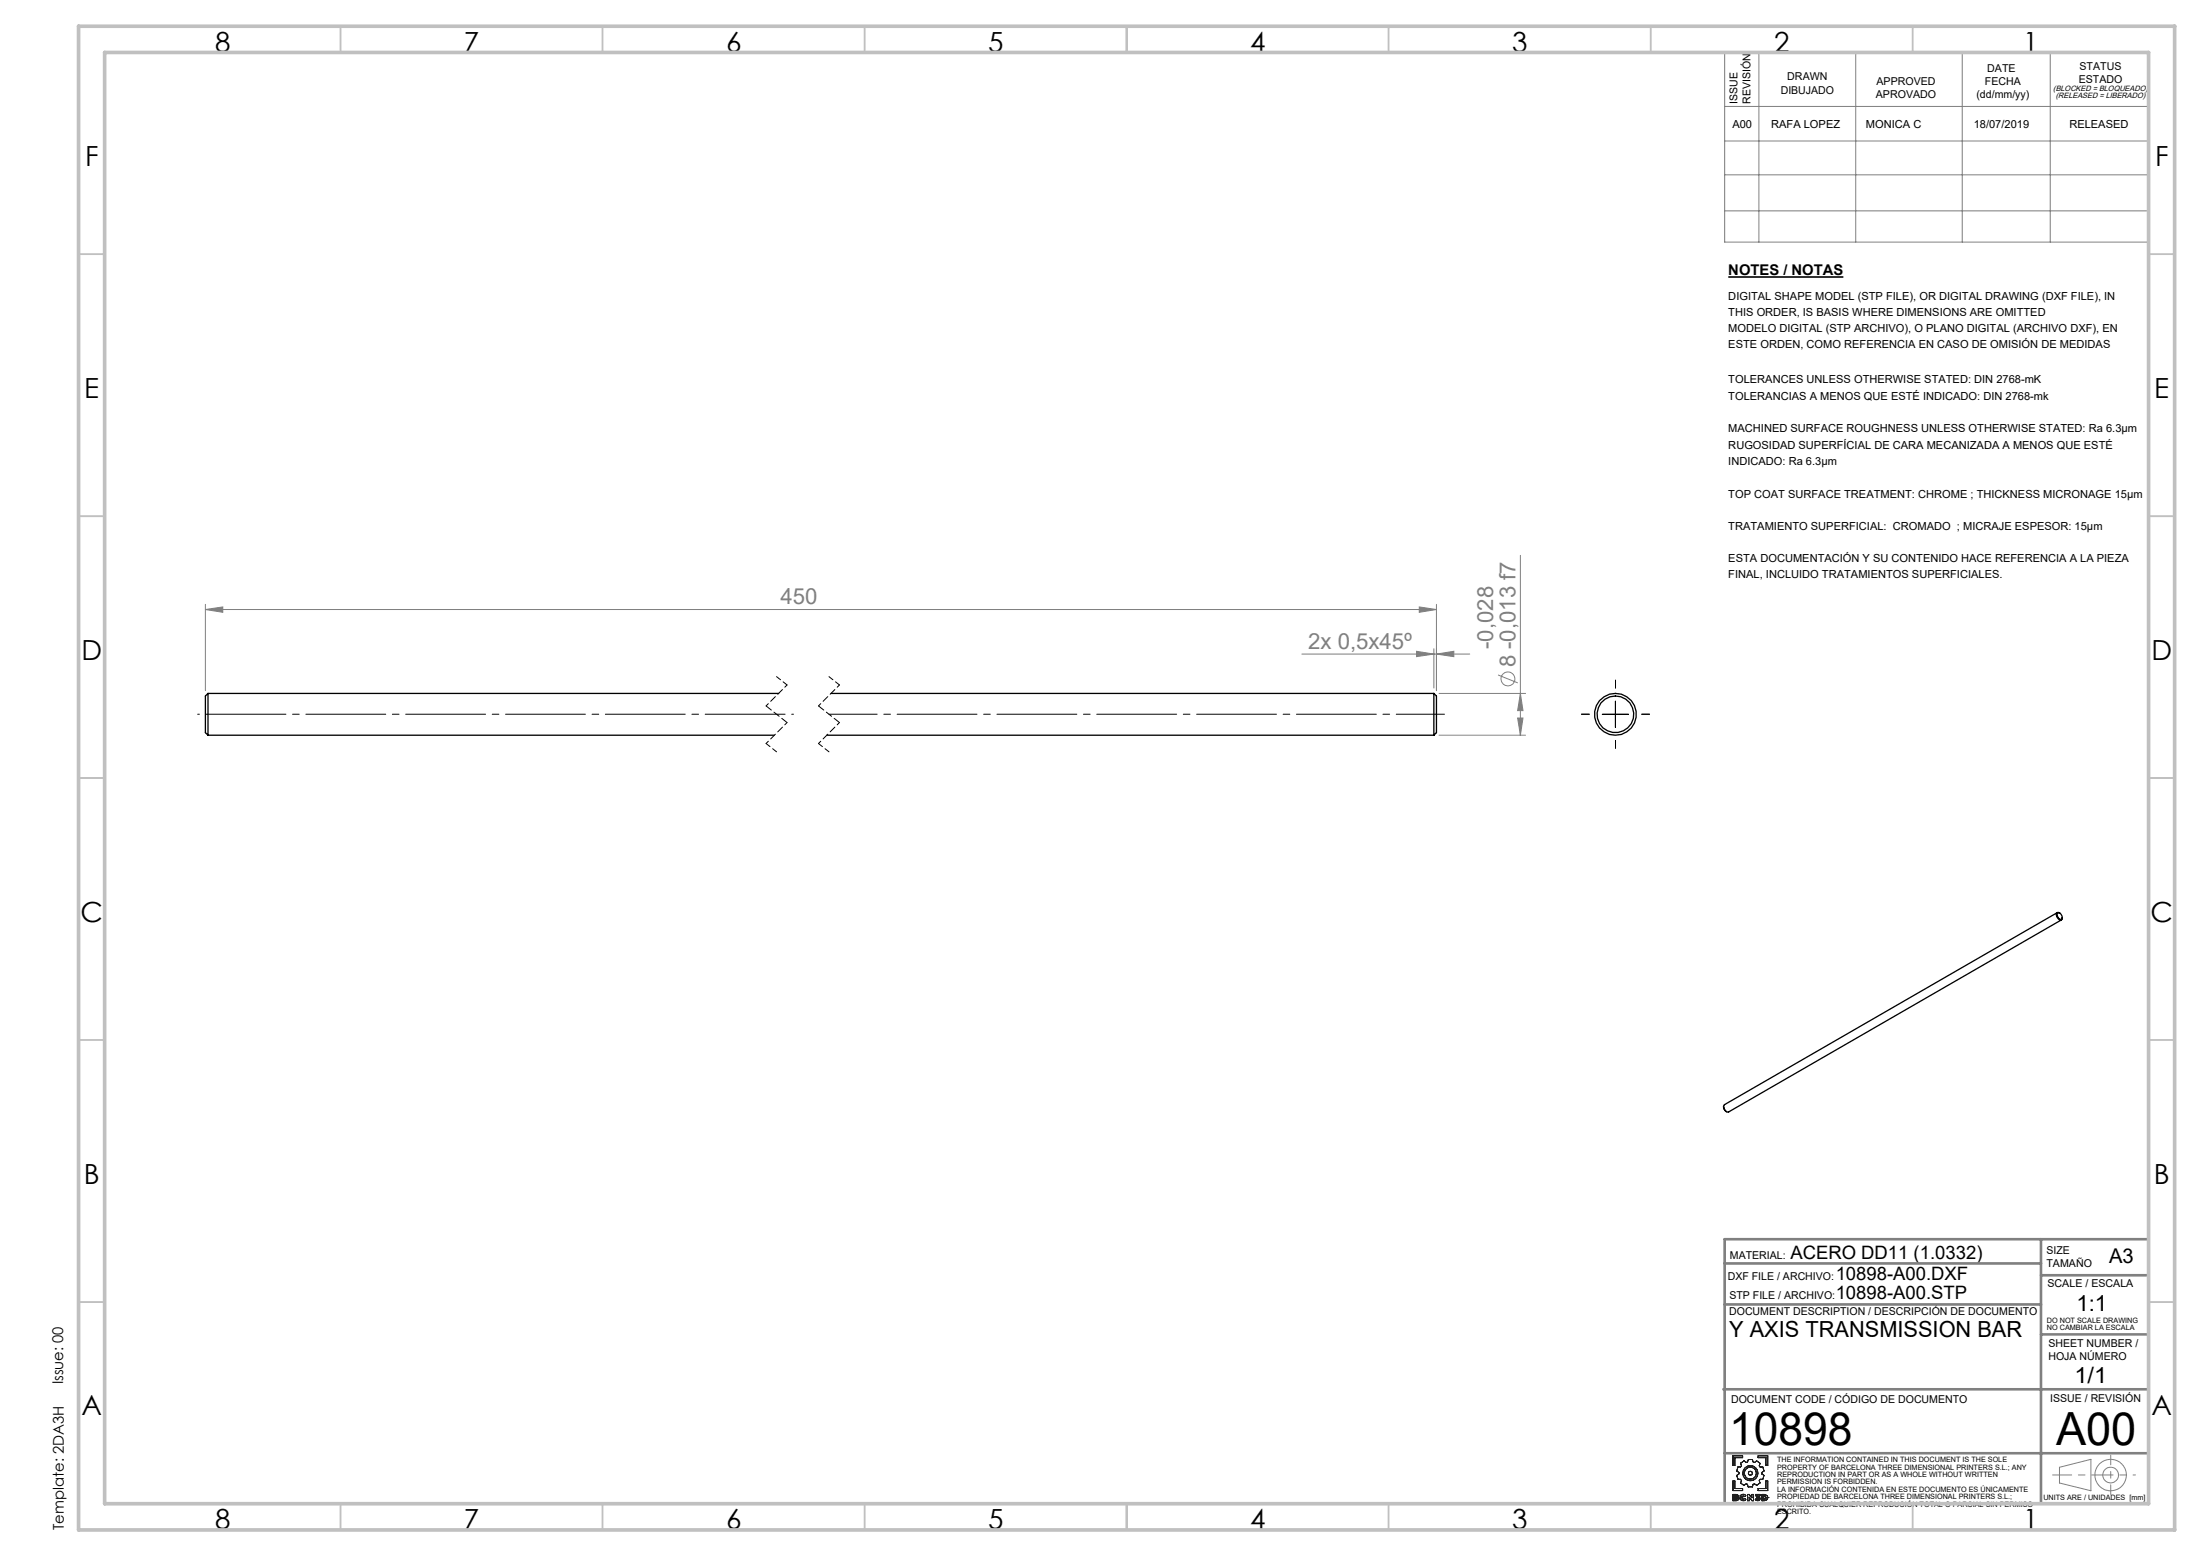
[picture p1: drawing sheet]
<svg xmlns="http://www.w3.org/2000/svg" width="420mm" height="297mm" viewBox="0 0 420 297" stroke-linecap="round" stroke-linejoin="round" font-family="sans-serif">
<path d="M329.8 52.9h22" fill="none" stroke="#000" stroke-width=".32"/>
<g fill="none" stroke="#808080" stroke-width=".19">
<path d="M329.1 10h80.9v36.2h-80.9zM335.6 10v36.2M354.1 10v36.2M374.4 10v36.2M391.2 10v36.2M329.1 20.3h80.9M329.1 26.9h80.9M329.1 33.4h80.9M329.1 40.2h80.9M39.2 116.3l3.3-.5v1.1zM39.2 115.4v16.4M39.2 116.3h234.9"/>
<path d="M270.8 115.8l3.3 .5-3.3 .6zM274.1 115.4v16.4M290.1 106v34.3M248.4 124.8h32.1M270.3 124.3l3.3 .5-3.3 .5zM273.6 123.8v7.5M274.1 124.8l3.3-.5v1zM274.6 132.4h16.5M285.9 128.8l3.7 1.5M289.6 137.1h1l-.5 3.2zM290.1 132.4l.5 3.2h-1zM274.6 140.3h16.5"/>
<path d="M393 280.1l6-1.6v6l-6-1.4z"/>
<circle cx="287.7" cy="129.6" r="1.32"/>
<circle cx="402.7" cy="281.6" r="3"/>
<circle cx="402.8" cy="281.5" r="1.49"/>
</g>
<g fill="none" stroke="#191924" stroke-width=".19">
<path d="M330.7 277.9h1.8v.3h-1.5v1.5h-.3zM332.1 279.3l.7-.5 .4 .3 .3-.1 .1-.4h.8l.1 .4 .3 .1 .4-.3 .7 .5-.2 .5 .2 .2h.5l.2 .8-.4 .3v.2l.4 .3-.2 .8h-.5l-.2 .2 .1 .5-.6 .4-.4-.3-.3 .1-.1 .5h-.8l-.2-.5-.2-.1-.4 .3-.7-.4 .2-.5-.2-.2h-.5l-.2-.8 .4-.3v-.2l-.4-.3 .2-.8h.5l.2-.2zM335.5 277.9h1.8v1.8h-.3v-1.5h-1.5zM330.7 282.7h.3v1.4h1.5v.4h-1.8zM331 285.5l.4 .1-.4 .1zM331 286l.4 .1-.4 .1zM331.3 285.3l.3 .1 .1 .1M331.3 285.3h.2l.2 .2M331.3 285.3h-.6v1.2l.9-.1 .2-.3M331.4 285.6h.1M331.4 286.1h.1M331.7 285.5l-.2 .3 .3 .3"/>
<path d="M331.7 285.5h.1M331.8 286.1h.1M332 285.9l.2 .3 .4 .3 .6-.3M332 285.9l.1 .3 .2 .2a.69 .69 0 0 0 .9-.2M332 285.9h.1M332.4 285.9l.1 .2 .2 .1 .2-.2M332.4 285.9l.1 .2 .4-.1M332.4 285.9h.1M332.9 285.7l-.2-.2-.3 .1v.3M332.9 285.7l-.4-.1-.1 .3M332.9 286l.3 .2M333.2 285.5l-.5-.3-.5 .2-.2 .5"/>
<path d="M333.2 285.5a.67 .67 0 0 0-1.1 0l-.1 .4M333.2 285.5l-.3 .2M333.5 285.3h.3l.5 .6v-.6h.3v1.2h-.3l-.5-.7v.7h-.3zM335.1 286l.3 .2 .2-.1-.2 .1zM335.1 286l-.2 .2M335.5 284.1h1.5v-1.4h.3v1.8h-1.8zM335.6 286.1l-.4-.2v-.2l.3-.2h-.5v-.2h.8v.2l-.2 .2 .3 .4M335.6 286.1h.1M335.9 286.1l-.2 .3-.3 .1-.5-.3M335.9 286.1l-.2 .3-.4 .1-.4-.3M335.9 286.1h.1M336.2 285.3h.5l.5 .2 .2 .4-.3 .4-.9 .2z"/>
<path d="M336.6 285.5l.3 .1v.5h-.3zM337 285.9h.1M337.4 285.9h.1"/>
<circle cx="334" cy="281.2" r=".39"/>
<circle cx="334" cy="281.2" r="1.45"/>
<circle cx="334" cy="281.2" r="1.14"/>
</g>
<path d="M303.3 136.3h-1.5M308.3 131.3v-1.5M313.3 136.3h1.5M308.3 141.3v1.5" fill="none" stroke="#000" stroke-width=".19" stroke-dasharray="15.2 1.3 1.3 1.3"/>
<path d="M151.4 136.3h-113.7" fill="none" stroke="#000" stroke-width=".19" stroke-dasharray="15.2 1.3 1.3 1.3" stroke-dashoffset="-1.6"/>
<path d="M275.6 136.3h-117.4" fill="none" stroke="#000" stroke-width=".19" stroke-dasharray="15.2 1.3 1.3 1.3" stroke-dashoffset="6"/>
<path d="M305.8 136.3h5M308.3 133.8v5" fill="none" stroke="#000" stroke-width=".19"/>
<path d="M148.2 129.2l2 1.5M158.2 129.2l2 1.5M146.2 141.9l2 1.6M156.2 141.9l2 1.6" fill="none" stroke="#000" stroke-width=".19" stroke-dasharray="1.3 .6" stroke-dashoffset=".3"/>
<path d="M150.2 130.7l-4 4M150.2 137.9l-4 4M160.2 130.7l-4 4M160.2 137.9l-4 4" fill="none" stroke="#000" stroke-width=".19" stroke-dasharray="1.3 .6" stroke-dashoffset=".7"/>
<path d="M146.2 134.7l4 3.2M156.2 134.7l4 3.2" fill="none" stroke="#000" stroke-width=".19" stroke-dasharray="1.3 .6"/>
<path d="M391.7 281.5h11.1" fill="none" stroke="#808080" stroke-width=".19" stroke-dasharray="15.2 1.3 1.3 1.3" stroke-dashoffset="11.6"/>
<path d="M402.8 281.5h4.7" fill="none" stroke="#808080" stroke-width=".19" stroke-dasharray="15.2 1.3 1.3 1.3" stroke-dashoffset="14.8"/>
<path d="M402.8 277.8v7.4" fill="none" stroke="#808080" stroke-width=".19" stroke-dasharray="15.2 1.3 1.3 1.3" stroke-dashoffset="13.4"/>
<path d="M329.1 236.5h80.9v50.5h-80.9zM389.5 236.5v50.5M329.1 249h60.4M329.1 241.2h60.4M389.5 243.4h20.5M389.5 254.7h20.5M328.9 265.2h81.1M329.1 277.4h80.9" fill="none" stroke="#808080" stroke-width=".5"/>
<g fill="none" stroke="#c0c0c0" stroke-width=".35">
<path d="M65 5v5M115 5v5M165 5v5M215 5v5M265 5v5M315 5v5M365 5v5M15 48.5h5M410 48.5h5M15 98.5h5M410 98.5h5M15 148.5h5"/>
<path d="M410 148.5h5M15 198.5h5M410 198.5h5M15 248.5h5M410 248.5h5M65 287v5M115 287v5M165 287v5M215 287v5M265 287v5M315 287v5M365 287v5"/>
</g>
<path d="M15 5h400v287h-400zM20 10h390v277h-390z" fill="none" stroke="#c0c0c0" stroke-width=".7"/>
<g fill="#808080">
<path d="M270.8 115.8l3.3 .5-3.3 .6zM39.2 116.3l3.3-.5v1.1zM274.1 124.8l3.3-.5v1zM270.3 124.3l3.3 .5-3.3 .5z"/>
<path d="M290.1 132.4l.5 3.2h-1zM289.6 137.1h1l-.5 3.2z"/>
</g>
<g fill="none" stroke="#000" stroke-width=".25">
<path d="M39.7 132.4v7.9M39.7 132.4l-.5 .5v6.9l.5 .5M39.7 132.4h108.9M158.6 132.4h115M273.6 132.4l.5 .5v6.9l-.5 .5M273.6 132.4v7.9M39.7 140.3h108M157.8 140.3h115.8M392.6 174.2l-63.5 36.7a.9 .9 0 0 0 .8 1.3l63.5-36.6M392.6 174.3a.79 .79 0 0 1 .8 1.2 .86 .86 0 0 1-.8-1.2zM393 174.3a.41 .41 0 0 0-.6 0 .41 .41 0 0 0 .1 .6 .68 .68 0 0 0 1 .6v-.3M328.9 211.2a1.19 1.19 0 0 0 .6 1"/>
<circle cx="308.3" cy="136.4" r="4"/>
<circle cx="308.3" cy="136.4" r="3.5"/>
</g>
<g font-size="8.7">
<text x="330" y="275.9">10898</text>
<text x="392.3" y="275.9">A00</text>
</g>
<g font-size="5.3">
<text x="41" y="9.9">8</text>
<text x="88.5" y="9.9">7</text>
<text x="138.5" y="9.9">6</text>
<text x="188.5" y="9.9">5</text>
<text x="238.5" y="9.9">4</text>
<text x="288.5" y="9.9">3</text>
<text x="338.5" y="9.9">2</text>
<text x="386" y="9.9">1</text>
<text x="16.2" y="31.7">F</text>
<text x="411.2" y="31.7">F</text>
<text x="16.1" y="75.9">E</text>
<text x="411.1" y="75.9">E</text>
<text x="15.5" y="125.9">D</text>
<text x="410.5" y="125.9">D</text>
<text x="15.4" y="175.9">C</text>
<text x="410.4" y="175.9">C</text>
<text x="16" y="225.9">B</text>
<text x="411" y="225.9">B</text>
<text x="15.5" y="270.2">A</text>
<text x="410.5" y="270.2">A</text>
<text x="41" y="291.9">8</text>
<text x="88.5" y="291.9">7</text>
<text x="138.5" y="291.9">6</text>
<text x="188.5" y="291.9">5</text>
<text x="238.5" y="291.9">4</text>
<text x="288.5" y="291.9">3</text>
<text x="338.5" y="291.9">2</text>
<text x="386" y="291.9">1</text>
</g>
<g font-size="4.2" fill="#808080">
<text x="148.9" y="115.4">450</text>
<text x="249.6" y="123.9">2x 0,5x45º</text>
<text x="285" y="123.9" transform="rotate(-90 285 123.9)">-0,028</text>
<text x="289.2" y="127.4" transform="rotate(-90 289.2 127.4)">8 -0,013 f7</text>
</g>
<g font-size="4.2">
<text x="396.2" y="250.3">1:1</text>
<text x="330" y="255.2">Y AXIS TRANSMISSION BAR</text>
<text x="395.8" y="264">1/1</text>
</g>
<text font-size="3.9" x="402.5" y="241.1">A3</text>
<g font-size="3.5">
<text x="341.7" y="240.4">ACERO DD11 (1.0332)</text>
<text x="350.3" y="244.3">10898-A00.DXF</text>
<text x="350.3" y="247.9">10898-A00.STP</text>
</g>
<g font-size="2.8">
<text x="329.8" y="52.6">NOTES / NOTAS</text>
<text x="12.1" y="264.2" transform="rotate(-90 12.1 264.2)">Issue: 00</text>
<text x="12.2" y="292" transform="rotate(-90 12.2 292)">Template: 2DA3H</text>
</g>
<g font-size="2.1">
<text x="339.8" y="17.9">DIBUJADO</text>
<text x="341.1" y="15.4">DRAWN</text>
<text x="358.1" y="16.3">APPROVED</text>
<text x="378.8" y="16.3">FECHA</text>
<text x="379.2" y="13.8">DATE</text>
<text x="396.7" y="15.8">ESTADO</text>
<text x="396.8" y="13.3">STATUS</text>
<text x="331.5" y="19.8" transform="rotate(-90 331.5 19.8)">ISSUE</text>
<text x="334" y="19.8" transform="rotate(-90 334 19.8)">REVISIÓN</text>
<text x="357.9" y="18.8">APROVADO</text>
<text x="377.1" y="18.8">(dd/mm/yy)</text>
<text x="330.6" y="24.3">A00</text>
<text x="338" y="24.3">RAFA LOPEZ</text>
<text x="356.1" y="24.3">MONICA C</text>
<text x="376.6" y="24.3">18/07/2019</text>
<text x="394.9" y="24.3">RELEASED</text>
<text x="329.8" y="57.2">DIGITAL SHAPE MODEL (STP FILE), OR DIGITAL DRAWING (DXF FILE), IN</text>
<text x="329.8" y="60.3">THIS ORDER, IS BASIS WHERE DIMENSIONS ARE OMITTED</text>
<text x="329.8" y="63.4">MODELO DIGITAL (STP ARCHIVO), O PLANO DIGITAL (ARCHIVO DXF), EN</text>
<text x="329.8" y="66.5">ESTE ORDEN, COMO REFERENCIA EN CASO DE OMISIÓN DE MEDIDAS</text>
<text x="329.8" y="73.2">TOLERANCES UNLESS OTHERWISE STATED: DIN 2768-mK</text>
<text x="329.8" y="76.3">TOLERANCIAS A MENOS QUE ESTÉ INDICADO: DIN 2768-mk</text>
<text x="329.8" y="82.5">MACHINED SURFACE ROUGHNESS UNLESS OTHERWISE STATED: Ra 6.3µm</text>
<text x="329.8" y="85.7">RUGOSIDAD SUPERFÍCIAL DE CARA MECANIZADA A MENOS QUE ESTÉ</text>
<text x="329.8" y="88.8">INDICADO: Ra 6.3µm</text>
<text x="329.8" y="95">TOP COAT SURFACE TREATMENT: CHROME ; THICKNESS MICRONAGE 15µm</text>
<text x="329.8" y="101.2">TRATAMIENTO SUPERFICIAL: CROMADO ; MICRAJE ESPESOR: 15µm</text>
<text x="329.8" y="107.2">ESTA DOCUMENTACIÓN Y SU CONTENIDO HACE REFERENCIA A LA PIEZA</text>
<text x="329.8" y="110.3">FINAL, INCLUIDO TRATAMIENTOS SUPERFICIALES.</text>
<text x="390.5" y="239.4">SIZE</text>
<text x="329.7" y="244.3">DXF FILE / ARCHIVO:</text>
<text x="330.1" y="240.4">MATERIAL:</text>
<text x="390.5" y="241.9">TAMAÑO</text>
<text x="390.7" y="245.6">SCALE / ESCALA</text>
<text x="330" y="251">DOCUMENT DESCRIPTION / DESCRIPCIÓN DE DOCUMENTO</text>
<text x="330" y="247.9">STP FILE / ARCHIVO:</text>
<text x="390.9" y="257.1">SHEET NUMBER /</text>
<text x="390.9" y="259.6">HOJA NÚMERO</text>
<text x="330.3" y="267.7">DOCUMENT CODE / CÓDIGO DE DOCUMENTO</text>
<text x="391.2" y="267.5">ISSUE / REVISIÓN</text>
</g>
<g font-size="1.5">
<text x="391.8" y="17.4">(BLOCKED = BLOQUEADO)</text>
<text x="392.3" y="18.8">(RELEASED = LIBERADO)</text>
</g>
<g font-size="1.4">
<text x="390.6" y="252.5">DO NOT SCALE DRAWING</text>
<text x="390.6" y="253.9">NO CAMBIAR LA ESCALA</text>
<text x="339.1" y="279.1">THE INFORMATION CONTAINED IN THIS DOCUMENT IS THE SOLE</text>
<text x="339.1" y="280.5">PROPERTY OF BARCELONA THREE DIMENSIONAL PRINTERS S.L.; ANY</text>
<text x="339.1" y="281.9">REPRODUCTION IN PART OR AS A WHOLE WITHOUT WRITTEN</text>
<text x="339.1" y="283.3">PERMISSION IS FORBIDDEN.</text>
<text x="339.1" y="284.7">LA INFORMACIÓN CONTENIDA EN ESTE DOCUMENTO ES ÚNICAMENTE</text>
<text x="339.1" y="286.1">PROPIEDAD DE BARCELONA THREE DIMENSIONAL PRINTERS S.L.;</text>
<text x="339.1" y="287.6">PROHIBIDA CUALQUIER REPRODUCIÓN TOTAL O PARCIAL SIN PERMISO</text>
<text x="389.9" y="286.3">UNITS ARE / UNIDADES [mm]</text>
<text x="339.1" y="289">ESCRITO.</text>
</g>
</svg>
